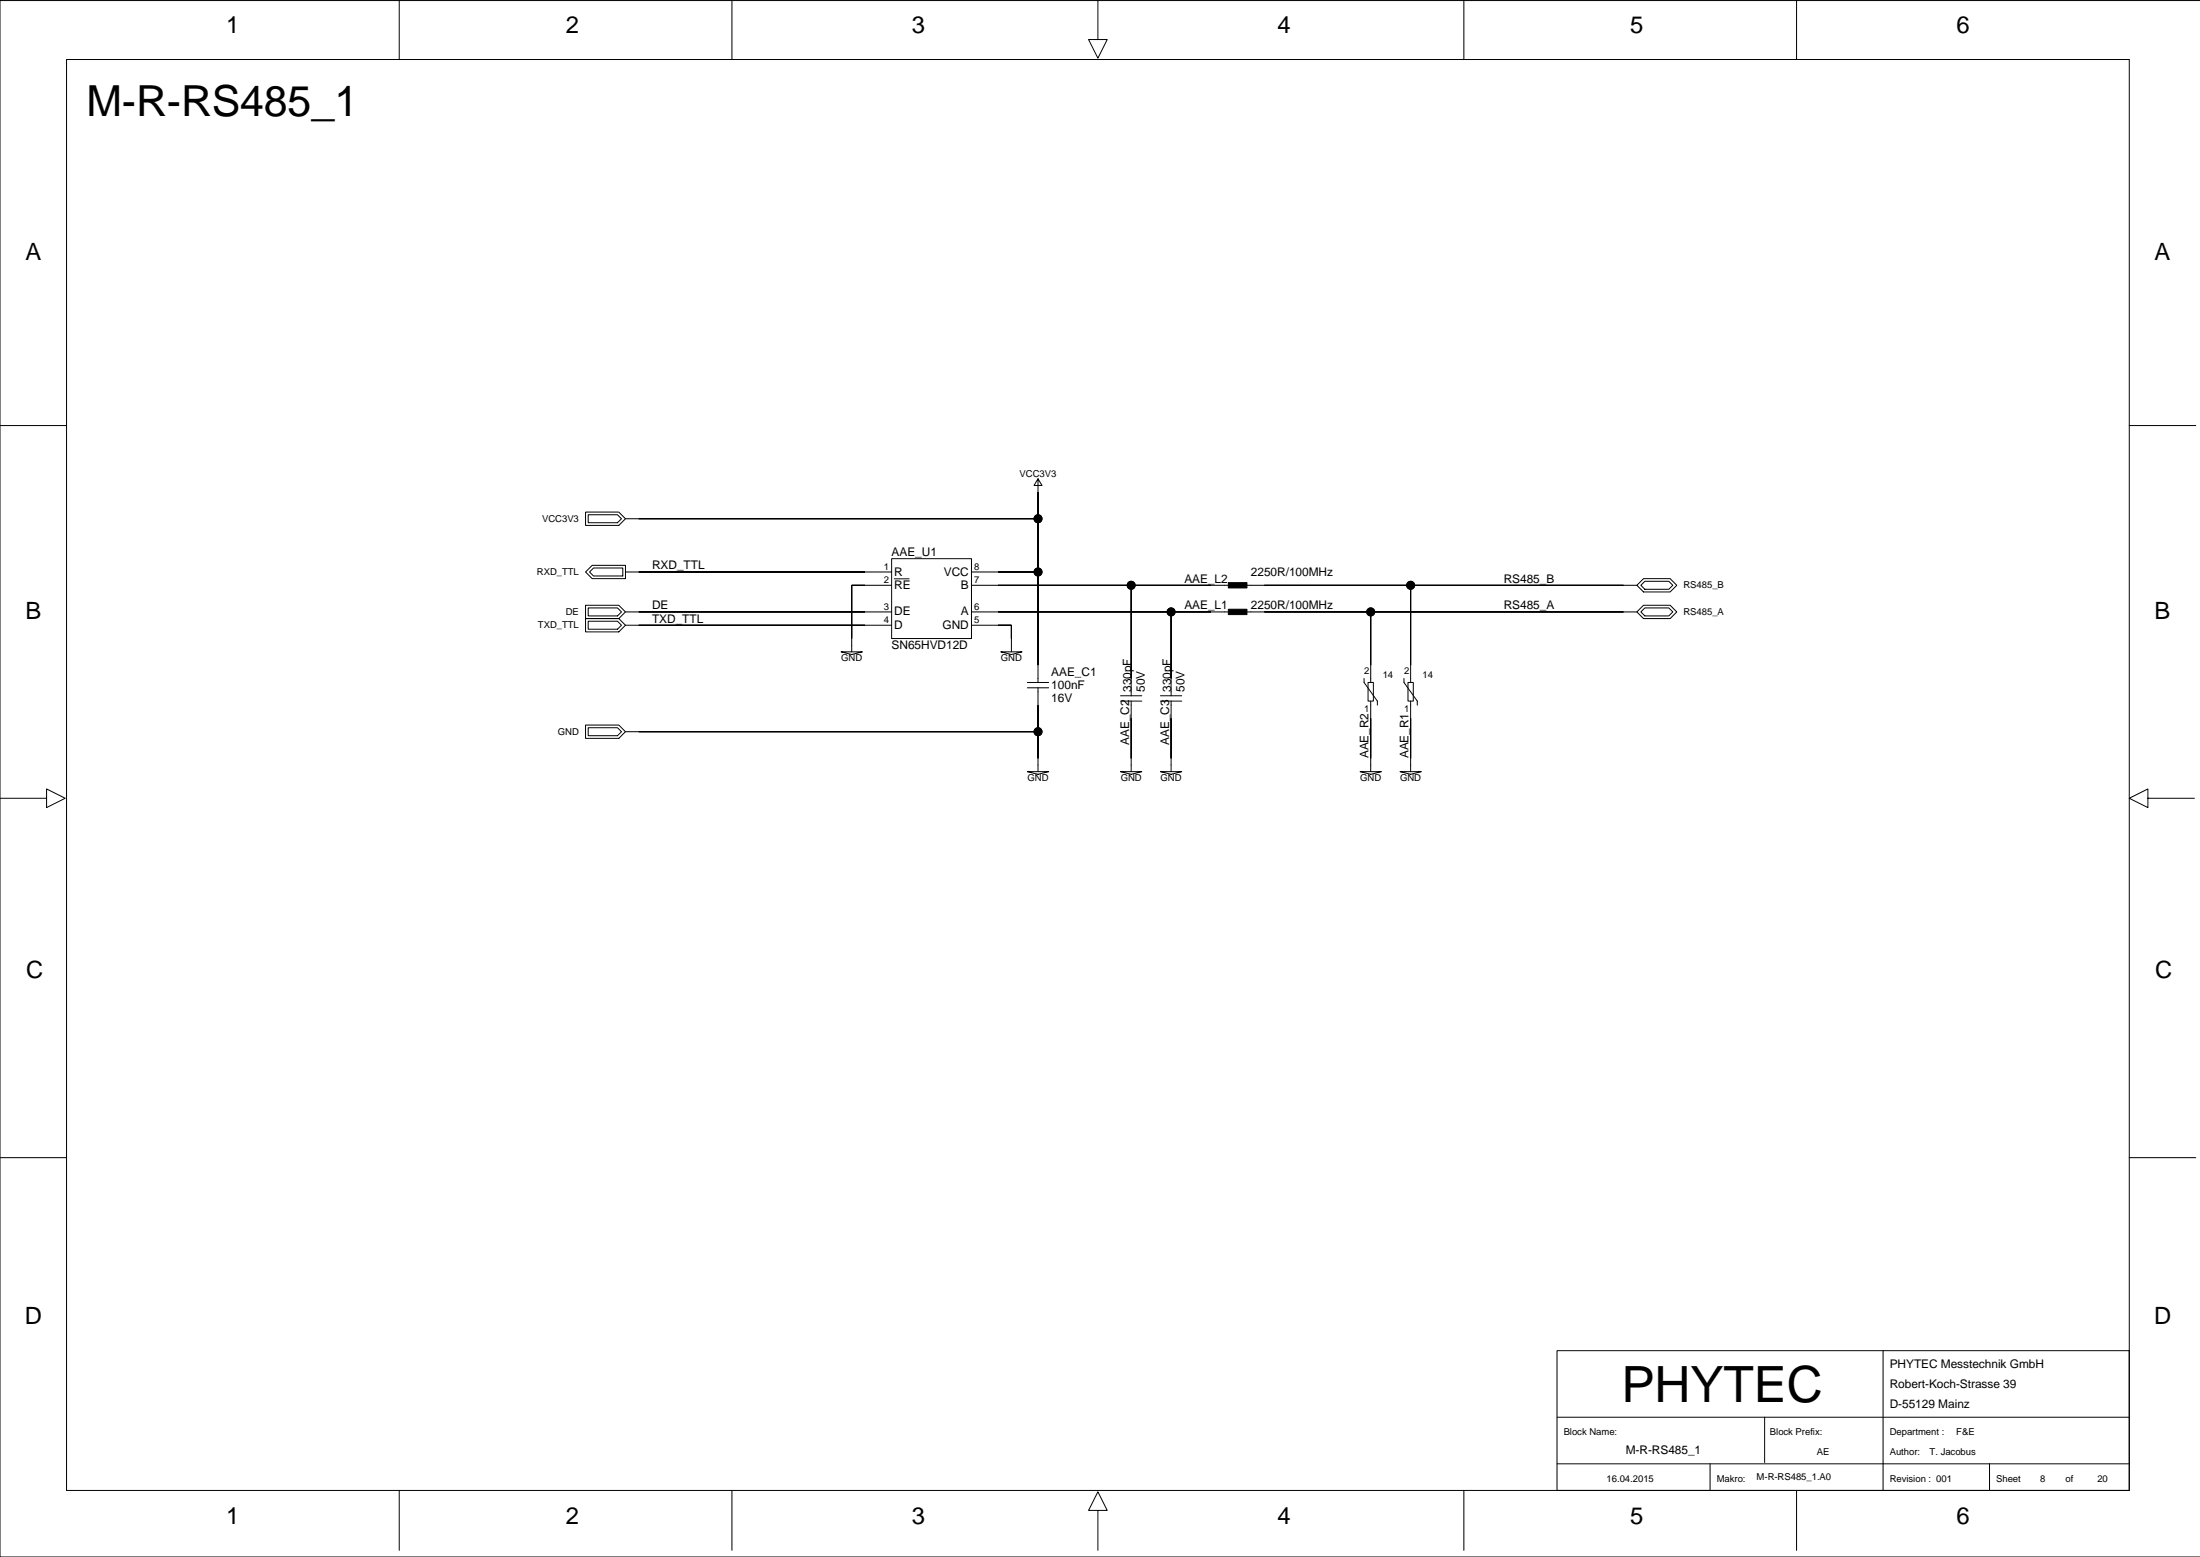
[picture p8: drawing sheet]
<svg xmlns="http://www.w3.org/2000/svg" width="420mm" height="297mm" viewBox="0 0 420 297" stroke-linecap="round" stroke-linejoin="round" font-family="sans-serif">
<g fill="none" stroke="#000" stroke-width=".19">
<path d="M76.2 -.1v11.5M139.7 -.1v11.5M209.5 -.1v7.6h1.8l-1.8 3.6-1.8-3.6h1.8M279.3 -.1v11.5M342.8 -.1v11.5M12.7 11.4h393.6v272.9h-393.6zM419.9 .1h-419.9v296.9h419.9M0 81.2h12.7M111.7 97.7h6.4l1.3 1.3-1.3 1.2h-6.4zM112.2 98.2h5.6l.8 .8-.8 .7h-5.6zM119.4 99h78.7M198.1 91.3l-.8 1.3h1.5l-.7-1.3v38.9"/>
<path d="M406.3 81.2h12.7M111.7 109.1l1.3-1.2h6.4v2.5h-6.4zM111.7 118h6.4l1.3 1.3-1.3 1.2h-6.4zM111.7 115.5h6.4l1.3 1.2-1.3 1.3h-6.4zM112.2 118.5h5.6l.8 .8-.8 .7h-5.6zM112.2 116h5.6l.8 .7-.8 .8h-5.6zM112.5 109.1l.8-.7h5.5v1.5h-5.5zM119.4 109.1h50.7M119.4 116.7h50.7M119.4 119.3h50.7M170.1 106.6h15.3v15.2h-15.3zM170.1 111.7h-7.6v12.7"/>
<path d="M170.6 110.4h2.9M185.4 109.1h12.7M185.4 111.7h49M185.4 116.7h49M185.4 119.3h7.6v5.1M215.9 111.7v21M223.5 116.7v16M237.9 111.7h74.4M237.9 116.7h74.4M261.6 116.7v13.5M269.2 111.7v18.5M312.3 116.7l1.3-1.2h5.1l1.3 1.2-1.3 1.3h-5.1z"/>
<path d="M313.1 116.7l.8-.7h4.5l.8 .7-.8 .8h-4.5zM313.6 110.4h5.1l1.3 1.3-1.3 1.2h-5.1l-1.3-1.2zM313.9 110.9h4.5l.8 .8-.8 .7h-4.5l-.8-.7zM111.7 138.3h6.4l1.3 1.3-1.3 1.3h-6.4zM112.2 138.8h5.6l.8 .8-.8 .8h-5.6zM119.4 139.6h78.7M160.5 124.4h4.1l-2.1 .5zM191 124.4h4l-2 .5zM196 130.2h4.1M196 131.2h4.1M198.1 131.2v16M213.8 132.7h4.1"/>
<path d="M213.8 133.8h4.1M215.9 133.8v13.4M221.4 132.7h4.1M221.4 133.8h4.1M223.5 133.8v13.4M260.3 129.4v.8l2.5 3.6v.7M261.1 130.2h1v3.6h-1zM261.6 133.8v13.4M267.9 129.4v.8l2.5 3.6v.7M268.7 130.2h1v3.6h-1zM269.2 133.8v13.4M0 152.3h8.9v-1.8l3.5 1.8-3.5 1.8v-1.8"/>
<path d="M196 147.2h4.1l-2 .5zM213.8 147.2h4.1l-2 .5zM221.4 147.2h4.1l-2 .5zM259.5 147.2h4.1l-2 .5zM267.1 147.2h4.1l-2 .5zM409.9 152.3v1.8l-3.6-1.8 3.6-1.8v1.8h8.9M0 220.9h12.7M406.3 220.9h12.7M297.1 257.7h109.2v26.6h-109.2zM359.3 257.7v26.6M297.1 279.3h109.2M297.1 270.4h109.2"/>
<path d="M326.3 279.3v5M336.7 270.4v8.6M379.6 279.3v5M76.2 284.3v11.5M139.7 284.3v11.5M209.5 288.2h1.8l-1.8-3.6-1.8 3.6h1.8v7.6M279.3 284.3v11.5M342.8 284.3v11.5"/>
<circle cx="198.1" cy="99" r=".76"/>
<circle cx="198.1" cy="109.1" r=".76"/>
<circle cx="215.9" cy="111.7" r=".76"/>
<circle cx="223.5" cy="116.7" r=".76"/>
<circle cx="261.6" cy="116.7" r=".76"/>
<circle cx="269.2" cy="111.7" r=".76"/>
<circle cx="198.1" cy="139.6" r=".76"/>
</g>
<g fill="#000" stroke="#000" stroke-width=".19">
<path d="M198.1 93.9v5.1z" fill-rule="evenodd"/>
<path d="M121.9 99h76.2z" fill-rule="evenodd"/>
<path d="M198.1 99v10.1z" fill-rule="evenodd"/>
<path d="M162.5 111.7v10.1z" fill-rule="evenodd"/>
<path d="M162.5 111.7h2.6z" fill-rule="evenodd"/>
<path d="M121.9 119.3h43.2z" fill-rule="evenodd"/>
<path d="M121.9 116.7h43.2z" fill-rule="evenodd"/>
<path d="M121.9 109.1h43.2z" fill-rule="evenodd"/>
<path d="M190.5 109.1h7.6z" fill-rule="evenodd"/>
<path d="M190.5 119.3h2.5z" fill-rule="evenodd"/>
<path d="M193 119.3v2.5z" fill-rule="evenodd"/>
<path d="M198.1 109.1v17.8z" fill-rule="evenodd"/>
<path d="M215.9 111.7v17.7z" fill-rule="evenodd"/>
<path d="M190.5 111.7h25.4z" fill-rule="evenodd"/>
<path d="M190.5 116.7h33z" fill-rule="evenodd"/>
<path d="M223.5 116.7v12.7z" fill-rule="evenodd"/>
<path d="M215.9 111.7h15.2z" fill-rule="evenodd"/>
<path d="M223.5 116.7h7.6z" fill-rule="evenodd"/>
<path d="M234.4 116.2h3.5v1h-3.5z" fill-rule="evenodd"/>
<path d="M234.4 111.2h3.5v1h-3.5z" fill-rule="evenodd"/>
<path d="M261.6 116.7v10.2z" fill-rule="evenodd"/>
<path d="M241.2 116.7h20.4z" fill-rule="evenodd"/>
<path d="M269.2 111.7v15.2z" fill-rule="evenodd"/>
<path d="M241.2 111.7h28z" fill-rule="evenodd"/>
<path d="M269.2 111.7h40.6z" fill-rule="evenodd"/>
<path d="M261.6 116.7h48.2z" fill-rule="evenodd"/>
<path d="M198.1 134.5v5.1z" fill-rule="evenodd"/>
<path d="M198.1 139.6v5.1z" fill-rule="evenodd"/>
<path d="M121.9 139.6h76.2z" fill-rule="evenodd"/>
<path d="M215.9 137.1v7.6z" fill-rule="evenodd"/>
<path d="M223.5 137.1v7.6z" fill-rule="evenodd"/>
<path d="M261.6 137.1v7.6z" fill-rule="evenodd"/>
<path d="M269.2 137.1v7.6z" fill-rule="evenodd"/>
<circle cx="198.1" cy="99" r=".76"/>
<circle cx="198.1" cy="109.1" r=".76"/>
<circle cx="215.9" cy="111.7" r=".76"/>
<circle cx="223.5" cy="116.7" r=".76"/>
<circle cx="261.6" cy="116.7" r=".76"/>
<circle cx="269.2" cy="111.7" r=".76"/>
<circle cx="198.1" cy="139.6" r=".76"/>
</g>
<text font-size="9.5" x="309.4" y="267.4">PHYTEC</text>
<text font-size="8.2" x="16.5" y="22.2">M-R-RS485_1</text>
<g font-size="4.5">
<text x="43.2" y="6.4">1</text>
<text x="107.9" y="6.4">2</text>
<text x="174" y="6.4">3</text>
<text x="243.8" y="6.4">4</text>
<text x="311.1" y="6.4">5</text>
<text x="373.3" y="6.4">6</text>
<text x="4.8" y="49.5">A</text>
<text x="411.2" y="49.5">A</text>
<text x="4.8" y="118.1">B</text>
<text x="411.2" y="118.1">B</text>
<text x="5" y="186.7">C</text>
<text x="411.3" y="186.7">C</text>
<text x="4.7" y="252.7">D</text>
<text x="411" y="252.7">D</text>
<text x="43.2" y="290.8">1</text>
<text x="107.9" y="290.8">2</text>
<text x="174" y="290.8">3</text>
<text x="243.8" y="290.8">4</text>
<text x="311.1" y="290.8">5</text>
<text x="373.3" y="290.8">6</text>
</g>
<g font-size="2.3">
<text x="170.1" y="106.1">AAE_U1</text>
<text x="124.4" y="108.6">RXD_TTL</text>
<text x="170.6" y="109.8">R</text>
<text x="170.6" y="112.3">RE</text>
<text x="180.1" y="109.8">VCC</text>
<text x="183.4" y="112.3">B</text>
<text x="226" y="111.1">AAE_L2</text>
<text x="238.7" y="109.9">2250R/100MHz</text>
<text x="287" y="111.1">RS485_B</text>
<text x="124.4" y="118.8">TXD_TTL</text>
<text x="124.4" y="116.2">DE</text>
<text x="170.6" y="117.4">DE</text>
<text x="170.6" y="120">D</text>
<text x="179.9" y="120">GND</text>
<text x="183.4" y="117.4">A</text>
<text x="226" y="116.2">AAE_L1</text>
<text x="238.7" y="116.2">2250R/100MHz</text>
<text x="287" y="116.2">RS485_A</text>
<text x="170.1" y="123.8">SN65HVD12D</text>
<text x="200.6" y="128.9">AAE_C1</text>
<text x="200.6" y="131.5">100nF</text>
<text x="215.9" y="132" transform="rotate(-90 215.9 132)">330pF</text>
<text x="218.4" y="132" transform="rotate(-90 218.4 132)">50V</text>
<text x="223.5" y="132" transform="rotate(-90 223.5 132)">330pF</text>
<text x="226.1" y="132" transform="rotate(-90 226.1 132)">50V</text>
<text x="200.6" y="134">16V</text>
<text x="215.5" y="142.1" transform="rotate(-90 215.5 142.1)">AAE_C2</text>
<text x="223.1" y="142.1" transform="rotate(-90 223.1 142.1)">AAE_C3</text>
<text x="261.2" y="144.7" transform="rotate(-90 261.2 144.7)">AAE_R2</text>
<text x="268.8" y="144.7" transform="rotate(-90 268.8 144.7)">AAE_R1</text>
<text x="360.6" y="261">PHYTEC Messtechnik GmbH</text>
<text x="360.6" y="268.6">D-55129 Mainz</text>
<text x="360.6" y="264.8">Robert-Koch-Strasse 39</text>
<text x="310.2" y="277.5">M-R-RS485_1</text>
</g>
<g font-size="1.8">
<text x="194.6" y="90.9">VCC3V3</text>
<text x="103.5" y="99.5">VCC3V3</text>
<text x="102.4" y="109.7">RXD_TTL</text>
<text x="168.6" y="111.2">2</text>
<text x="168.6" y="108.7">1</text>
<text x="185.9" y="108.7">8</text>
<text x="185.9" y="111.2">7</text>
<text x="321.2" y="112.2">RS485_B</text>
<text x="102.6" y="119.8">TXD_TTL</text>
<text x="108" y="117.3">DE</text>
<text x="168.6" y="118.9">4</text>
<text x="168.6" y="116.3">3</text>
<text x="185.9" y="116.3">6</text>
<text x="185.9" y="118.9">5</text>
<text x="321.2" y="117.3">RS485_A</text>
<text x="160.5" y="126.2">GND</text>
<text x="191" y="126.2">GND</text>
<text x="260.3" y="128.5">2</text>
<text x="263.8" y="129.3">14</text>
<text x="267.9" y="128.5">2</text>
<text x="271.5" y="129.3">14</text>
<text x="260.3" y="135.9">1</text>
<text x="267.9" y="135.9">1</text>
<text x="106.5" y="140.1">GND</text>
<text x="196.1" y="149">GND</text>
<text x="213.8" y="149">GND</text>
<text x="221.5" y="149">GND</text>
<text x="259.6" y="149">GND</text>
<text x="267.2" y="149">GND</text>
<text x="298.4" y="273.8">Block Name:</text>
<text x="337.7" y="273.8">Block Prefix:</text>
<text x="360.6" y="273.8">Department :</text>
<text x="373.3" y="273.8">F&amp;E</text>
<text x="346.7" y="277.6">AE</text>
<text x="360.6" y="277.6">Author:</text>
<text x="368.2" y="277.6">T. Jacobus</text>
<text x="306.6" y="282.7">16.04.2015</text>
<text x="327.6" y="282.7">Makro:</text>
<text x="335.2" y="282.3">M-R-RS485_1.A0</text>
<text x="360.6" y="282.7">Revision : 001</text>
<text x="380.9" y="282.7">Sheet</text>
<text x="389.3" y="282.7">8</text>
<text x="394.1" y="282.7">of</text>
<text x="400.2" y="282.7">20</text>
</g>
</svg>
